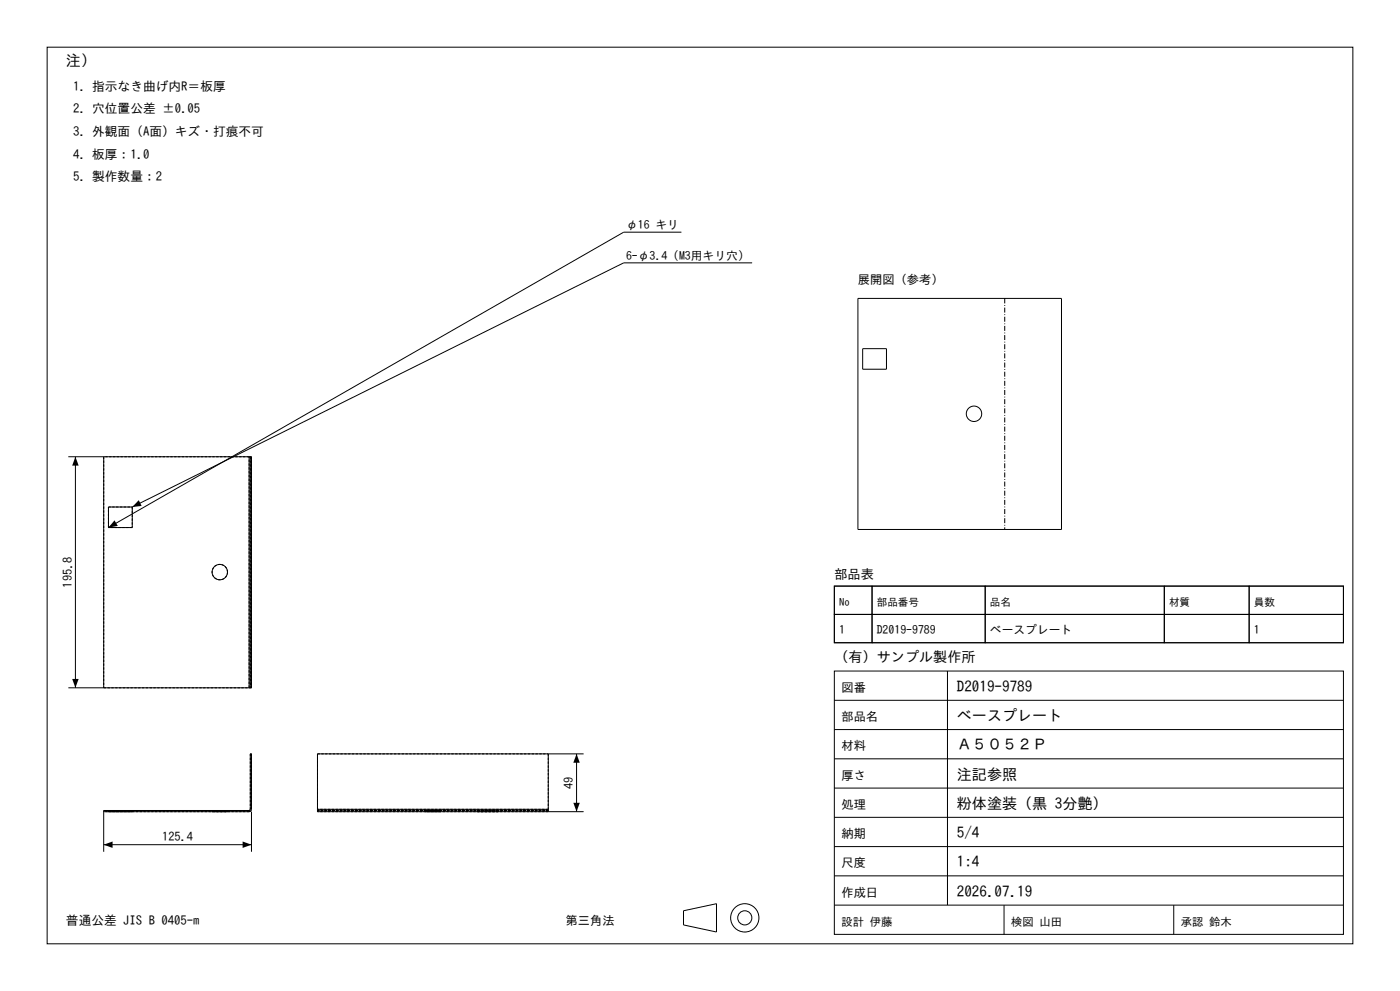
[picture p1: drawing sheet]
<svg xmlns="http://www.w3.org/2000/svg" width="420mm" height="297mm" viewBox="0 0 420 297" stroke-linecap="round" stroke-linejoin="round" font-family="sans-serif">
<g fill="none" stroke="#000" stroke-width=".3">
<path d="M14.1 14.1h391.8v268.8h-391.8zM204.4 69.6h-17.3l-154.6 88.5M225.6 78.8h-38.5l-147.4 73.1M257.4 89.4h61v69.3h-61zM258.8 104.5h7.1v6.2h-7.1zM20.5 136.9h54.2M22.6 136.9v69.2M31.1 136.9v69.2M74.7 136.9h.4M74.7 136.9v69.2M75.1 136.9v69.2M75.1 136.9h.3v69.2h-.3"/>
<path d="M39.7 151.9v6.2h-7.2M39.7 151.9h-7.2v6.2M250.3 175.7h11.3v8.4h-11.3zM250.3 175.7h152.7v16.9h-152.7zM261.6 175.7h34v8.4h-34zM295.6 175.7h53.7v8.4h-53.7zM349.3 175.7h25.4v8.4h-25.4zM374.7 175.7h28.3v8.4h-28.3zM250.3 184.1h11.3v8.5h-11.3zM261.6 184.1h34v8.5h-34zM295.6 184.1h53.7v8.5h-53.7zM349.3 184.1h25.4v8.5h-25.4z"/>
<path d="M374.7 184.1h28.3v8.5h-28.3zM20.5 206.1h54.2M74.7 206.1h.4M250.3 201.1h152.7v78.9h-152.7zM250.3 218.6h152.7M250.3 209.9h152.7M284.2 201.1v70.2M164.5 225.9v16.6M173 225.9v17.4M175.1 225.9h-79.9v16.6M250.3 236.2h152.7M250.3 227.4h152.7"/>
<path d="M31.1 243.3l43.9-.1 .4-.7v-16.6h-.3v16.6l-.2 .4h-43.8v12.4M31.1 253.2h44.3M75.4 243.3v12M95.2 242.5v.8h79.9M95.2 242.5h69.3M164.5 242.5v.8M250.3 253.7h152.7M250.3 245h152.7M205.1 273l9.8-2.2v8.5l-9.8-2.1zM250.3 271.3h152.7M250.3 262.5h152.7M301.2 271.3v8.7"/>
<path d="M352.1 271.3v8.7"/>
<circle cx="292.2" cy="124" r="2.31"/>
<circle cx="65.9" cy="171.5" r="2.31"/>
<circle cx="223.4" cy="275.1" r="4.2"/>
<circle cx="223.4" cy="275.1" r="2.12"/>
</g>
<g fill="none" stroke="#000" stroke-width=".3" stroke-dasharray=".7 .4" stroke-linecap="butt">
<path d="M31.1 136.9v69.2M74.7 136.9h-43.6M74.7 136.9h.7M75.1 136.9v69.2M75.4 136.9v69.2M32.5 151.9h7.2M32.5 158.1v-6.2M39.7 151.9v6.2M39.7 158.1h-7.2M68.3 171.5a2.31 2.31 0 0 1-3.4 2 2.31 2.31 0 0 1-.4-3.8 2.31 2.31 0 0 1 3.7 1.2l.1 .6M31.1 206.1h43.6M74.7 206.1h.7"/>
<path d="M74.7 206.1v-69.2M75.1 225.9v16.6M75.4 225.9v16.6M75.4 225.9h-.3M95.2 225.9h69.3M164.5 225.9v16.6M31.1 243.3v-.4M32.5 243.3h7.2M32.5 242.9h7.2M32.5 243.3v-.4M39.7 243.3h-7.2M39.7 242.9h-7.2"/>
<path d="M39.7 243.3v-.4M63.6 243.3h4.7M63.6 242.9h4.7M63.6 242.9v.4M68.3 243.3h-4.7M68.3 242.9h-4.7M68.3 243.3v-.4M74.7 243.3h-43.6M74.7 242.9h-43.6M74.7 243.3l.5-.3 .2-.5M75.1 242.5l-.4 .4M95.2 243.3v-.4"/>
<path d="M95.2 242.5v.4M95.2 242.5v-16.6M95.2 242.9h69.3M127.6 243.3h4.6M127.6 242.9h4.6M127.6 242.9v.4M129.9 243.3h-2.3M129.9 242.9h-2.3M132.2 243.3h-2.3M132.2 242.9h-2.3M132.2 242.9v.4M143.3 243.3h6.1"/>
<path d="M143.3 242.9h6.1M143.3 243.3v-.4M149.4 243.3h-6.1M149.4 242.9h-6.1M149.4 243.3v-.4M164.5 243.3v-.4M164.5 243.3h-69.3M164.5 242.9h-69.3M164.5 242.5v.4M164.5 242.5h-69.3"/>
</g>
<path d="M22.6 136.9l1 2.6h-1.9zM34.4 155.9l.9 1.7-2.8 .5zM41.6 149.9l.9 1.7-2.8 .3zM21.7 203.5h1.9l-1 2.6zM173 225.9l.9 2.7h-1.9zM31.1 253.2l2.7-1v1.9zM72.8 252.2l2.6 1-2.6 .9zM172 240.6h1.9l-.9 2.7z" fill="#000"/>
<path d="M301.4 89.4v69.3" fill="none" stroke="#000" stroke-width=".3" stroke-dasharray="1.5 .5 .2 .5" stroke-linecap="butt"/>
<g font-size="4.5">
<text x="19.8" y="19.8">注）</text>
<text x="287.1" y="207.3">D2019-9789</text>
<text x="287.1" y="216.1">ベースプレート</text>
<text x="287.1" y="224.9">Ａ５０５２Ｐ</text>
<text x="287.1" y="233.6">注記参照</text>
<text x="287.1" y="242.4">粉体塗装（黒 3分艶）</text>
<text x="287.1" y="251.2">5/4</text>
<text x="287.1" y="259.9">1:4</text>
<text x="287.1" y="268.7">2026.07.19</text>
</g>
<text font-size="4.2" x="250.3" y="198.3">（有）サンプル製作所</text>
<text font-size="4" x="250.3" y="173.5">部品表</text>
<g font-size="3.8">
<text x="21.9" y="27.2">1. 指示なき曲げ内R＝板厚</text>
<text x="21.9" y="33.9">2. 穴位置公差 ±0.05</text>
<text x="21.9" y="40.7">3. 外観面（A面）キズ・打痕不可</text>
<text x="21.9" y="47.5">4. 板厚：1.0</text>
<text x="21.9" y="54.3">5. 製作数量：2</text>
<text x="19.8" y="277.2">普通公差 JIS B 0405-m</text>
</g>
<g font-size="3.7">
<text x="257.4" y="85.2">展開図（参考）</text>
<text x="21.6" y="176.1" transform="rotate(-90 21.6 176.1)">195.8</text>
<text x="252.4" y="207.3">図番</text>
<text x="252.4" y="216.1">部品名</text>
<text x="252.4" y="224.9">材料</text>
<text x="252.4" y="233.6">厚さ</text>
<text x="172" y="236.4" transform="rotate(-90 172 236.4)">49</text>
<text x="252.4" y="242.4">処理</text>
<text x="252.4" y="251.2">納期</text>
<text x="48.7" y="252.2">125.4</text>
<text x="252.4" y="259.9">尺度</text>
<text x="252.4" y="268.7">作成日</text>
<text x="169.7" y="277.2">第三角法</text>
</g>
<g font-size="3.5">
<text x="187.8" y="68.7">φ16 キリ</text>
<text x="187.8" y="77.9">6-φ3.4（M3用キリ穴）</text>
<text x="251.7" y="190.1">1</text>
<text x="263" y="190.1">D2019-9789</text>
<text x="297" y="190.1">ベースプレート</text>
<text x="376.2" y="190.1">1</text>
</g>
<g font-size="3.4">
<text x="252.4" y="277.5">設計 伊藤</text>
<text x="303.3" y="277.5">検図 山田</text>
<text x="354.2" y="277.5">承認 鈴木</text>
</g>
<g font-size="3.2">
<text x="251.7" y="181.6">No</text>
<text x="263" y="181.6">部品番号</text>
<text x="297" y="181.6">品名</text>
<text x="350.7" y="181.6">材質</text>
<text x="376.2" y="181.6">員数</text>
</g>
</svg>
